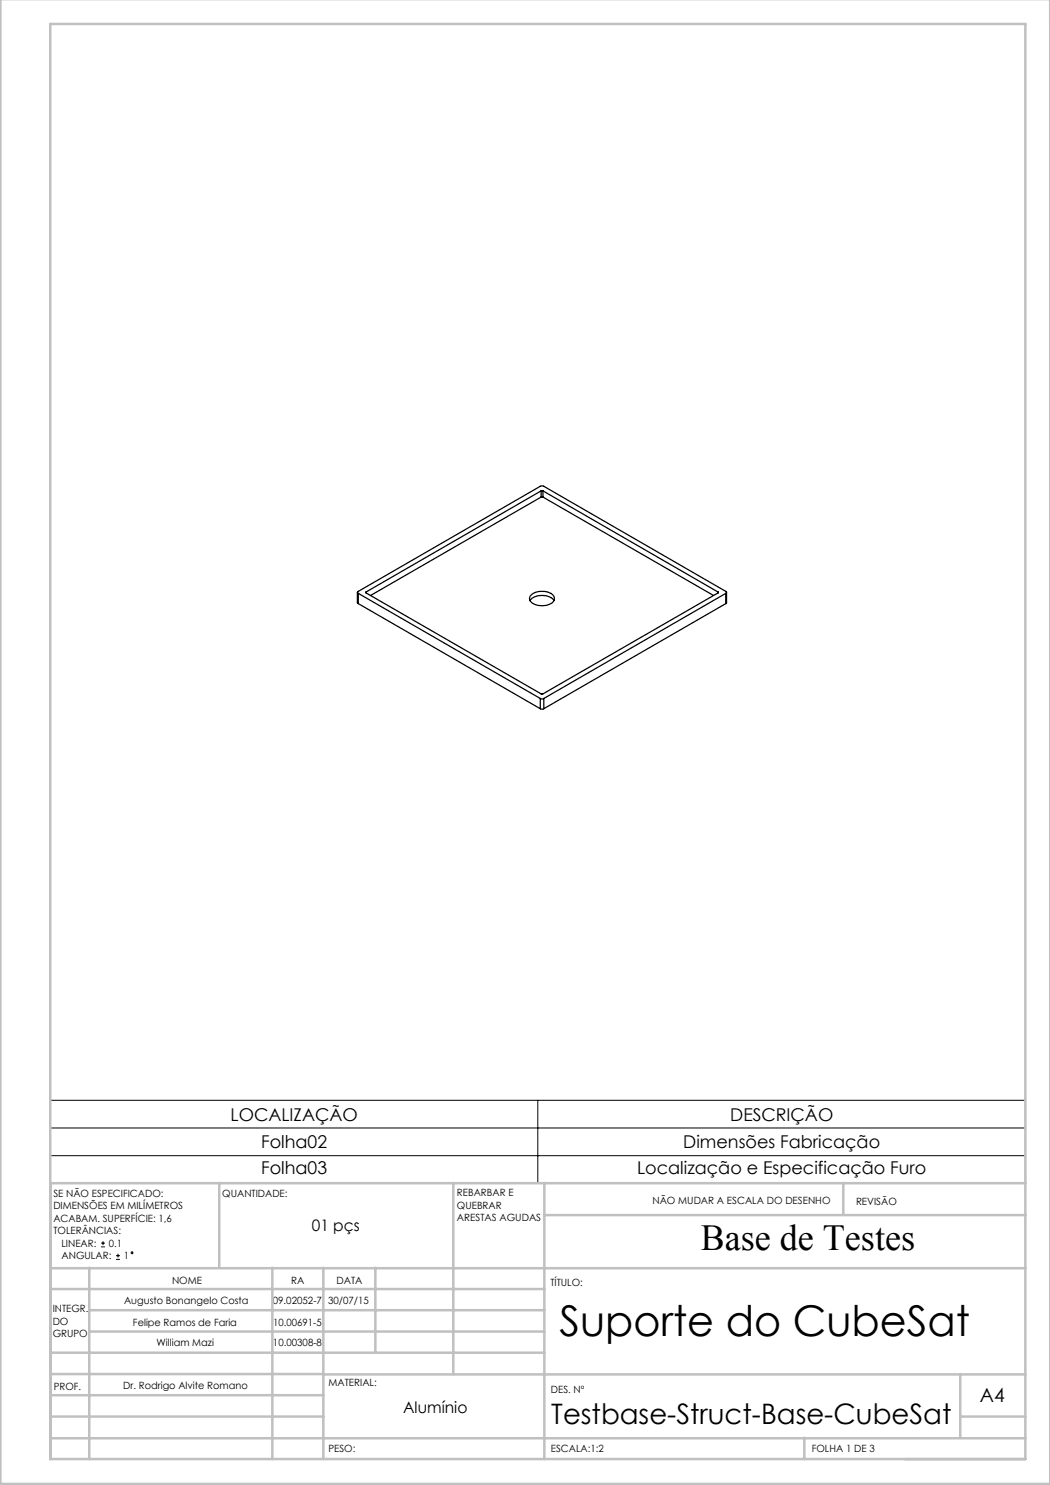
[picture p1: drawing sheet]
<svg xmlns="http://www.w3.org/2000/svg" width="210mm" height="297mm" viewBox="0 0 210 297" stroke-linecap="round" stroke-linejoin="round" font-family="sans-serif">
<g fill="none" stroke="#000" stroke-width=".2">
<path d="M10.1 220.1h195v16.5h-195zM10.1 225.6h195M10.1 231.1h195M107.6 220.1v16.5M20.2 249.4h.8M20.2 248.6h.8M20.6 248.2v.8M23.2 251.9h.8M23.2 251.1h.8M23.6 250.8v.7"/>
<circle cx="26.4" cy="250.5" r=".19"/>
</g>
<g fill="none" stroke="#c0c0c0" stroke-width=".5">
<path d="M.1 -.1v296.9h209.9v-296.9M10.1 4.8h195v287h-195zM10.1 236.6h195M43.9 236.6v16.9M90.7 236.6v38.2M108.9 236.6v55.2M168.7 236.6v6.3M10.1 257.8h98.8M10.1 253.6h195M17.9 253.5v38.3M54.5 253.5v38.3M64.7 253.5v38.3"/>
<path d="M75.1 253.5v17M108.9 243h96.2M10.1 270.5h98.8M10.1 279h54.6M10.1 274.8h54.6M17.9 266.3h91M17.9 262h91M64.7 274.9h140.4M192.1 274.8v12.7M10.1 283.3h54.6M10.1 287.7h195M160.9 287.5v4.3"/>
<path d="M192.1 283.3h13"/>
</g>
<g fill="none" stroke="#000" stroke-width=".25">
<path d="M108.2 98.2h.4M108.2 99.4h.4M108.2 98.2l-35 20.2M108.2 99.4l-34.1 19.7M108.2 98.2v1.2M108.6 98.2l35 20.2M108.6 99.4l34.1 19.7M108.6 98.2v1.2M71.5 118.5v2l.1 .2M71.6 118.7a.19 .19 0 0 1-.1-.2 .19 .19 0 0 1 .1-.2l36.5-21 .5-.1 36.6 21.1 .1 .2-.1 .2M71.6 118.7l36.5 21M71.6 118.7v2"/>
<path d="M73.2 118.4v.2M73.2 118.6l35.2 20.2 35.2-20.2M106.2 119a3.5 3.5 0 0 1 4.5 .2 1.25 1.25 0 0 1-1.1 1.8 3.1 3.1 0 0 1-3.6-1l-.1-.4zM143.6 118.4v.2M145.2 118.7l-36.4 21M145.2 118.7v2M145.3 118.5v2.1l-.1 .1M71.6 120.7l36.5 21M106 120.1a3.3 3.3 0 0 1 4.8 0M108.1 139.7l.2 .1 .5-.1M108.1 139.7v2M108.8 139.7v2"/>
<path d="M145.2 120.7l-36.4 21M108.1 141.7l.3 .1 .4-.1"/>
</g>
<text font-size="8.5" x="111.9" y="267.2">Suporte do CubeSat</text>
<text font-size="7.3" x="140.1" y="249.9">Base de Testes</text>
<text font-size="5.6" x="110.3" y="284.9">Testbase-Struct-Base-CubeSat</text>
<text font-size="3.9" x="196" y="280.4">A4</text>
<g font-size="3.5">
<text x="46.1" y="224.2">LOCALIZAÇÃO</text>
<text x="146" y="224.2">DESCRIÇÃO</text>
<text x="52.2" y="229.7">Folha02</text>
<text x="136.7" y="229.7">Dimensões Fabricação</text>
<text x="52.2" y="234.9">Folha03</text>
<text x="127.4" y="234.9">Localização e Especificação Furo</text>
</g>
<g font-size="3.2">
<text x="62.4" y="246.2">01 pçs</text>
<text x="80.6" y="282.7">Alumínio</text>
</g>
<g font-size="2">
<text x="10.7" y="239.4">SE NÃO ESPECIFICADO:</text>
<text x="44.5" y="239.4">QUANTIDADE:</text>
<text x="91.4" y="239.3">REBARBAR E</text>
<text x="10.7" y="241.9">DIMENSÕES EM MILÍMETROS</text>
<text x="10.7" y="244.4">ACABAM. SUPERFÍCIE: 1,6</text>
<text x="91.4" y="241.8">QUEBRAR</text>
<text x="91.4" y="244.3">ARESTAS AGUDAS</text>
<text x="130.5" y="240.8">NÃO MUDAR A ESCALA DO DESENHO</text>
<text x="171.2" y="241">REVISÃO</text>
<text x="10.7" y="246.9">TOLERÂNCIAS:</text>
<text x="12.3" y="249.4">LINEAR:</text>
<text x="12.3" y="251.9">ANGULAR:</text>
<text x="21.8" y="249.4">0.1</text>
<text x="24.8" y="251.9">1</text>
<text x="34.4" y="256.8">NOME</text>
<text x="58.3" y="256.7">RA</text>
<text x="67.3" y="256.7">DATA</text>
<text x="110.1" y="257.1">TÍTULO:</text>
<text x="10.5" y="262.4">INTEGR.</text>
<text x="24.8" y="260.9">Augusto Bonangelo Costa</text>
<text x="54.5" y="260.7">09.02052-7</text>
<text x="65.6" y="260.7">30/07/15</text>
<text x="10.5" y="264.9">DO</text>
<text x="10.5" y="267.4">GRUPO</text>
<text x="26.6" y="265.1">Felipe Ramos de Faria</text>
<text x="31.3" y="269.2">William Mazi</text>
<text x="54.6" y="269.2">10.00308-8</text>
<text x="54.6" y="265.1">10.00691-5</text>
<text x="10.7" y="277.9">PROF.</text>
<text x="24.6" y="277.8">Dr. Rodrigo Alvite Romano</text>
<text x="65.7" y="277.3">MATERIAL:</text>
<text x="110.2" y="278.5">DES. Nº</text>
<text x="65.7" y="290.3">PESO:</text>
<text x="110.2" y="290.5">ESCALA:1:2</text>
<text x="162.4" y="290.4">FOLHA 1 DE 3</text>
</g>
</svg>
